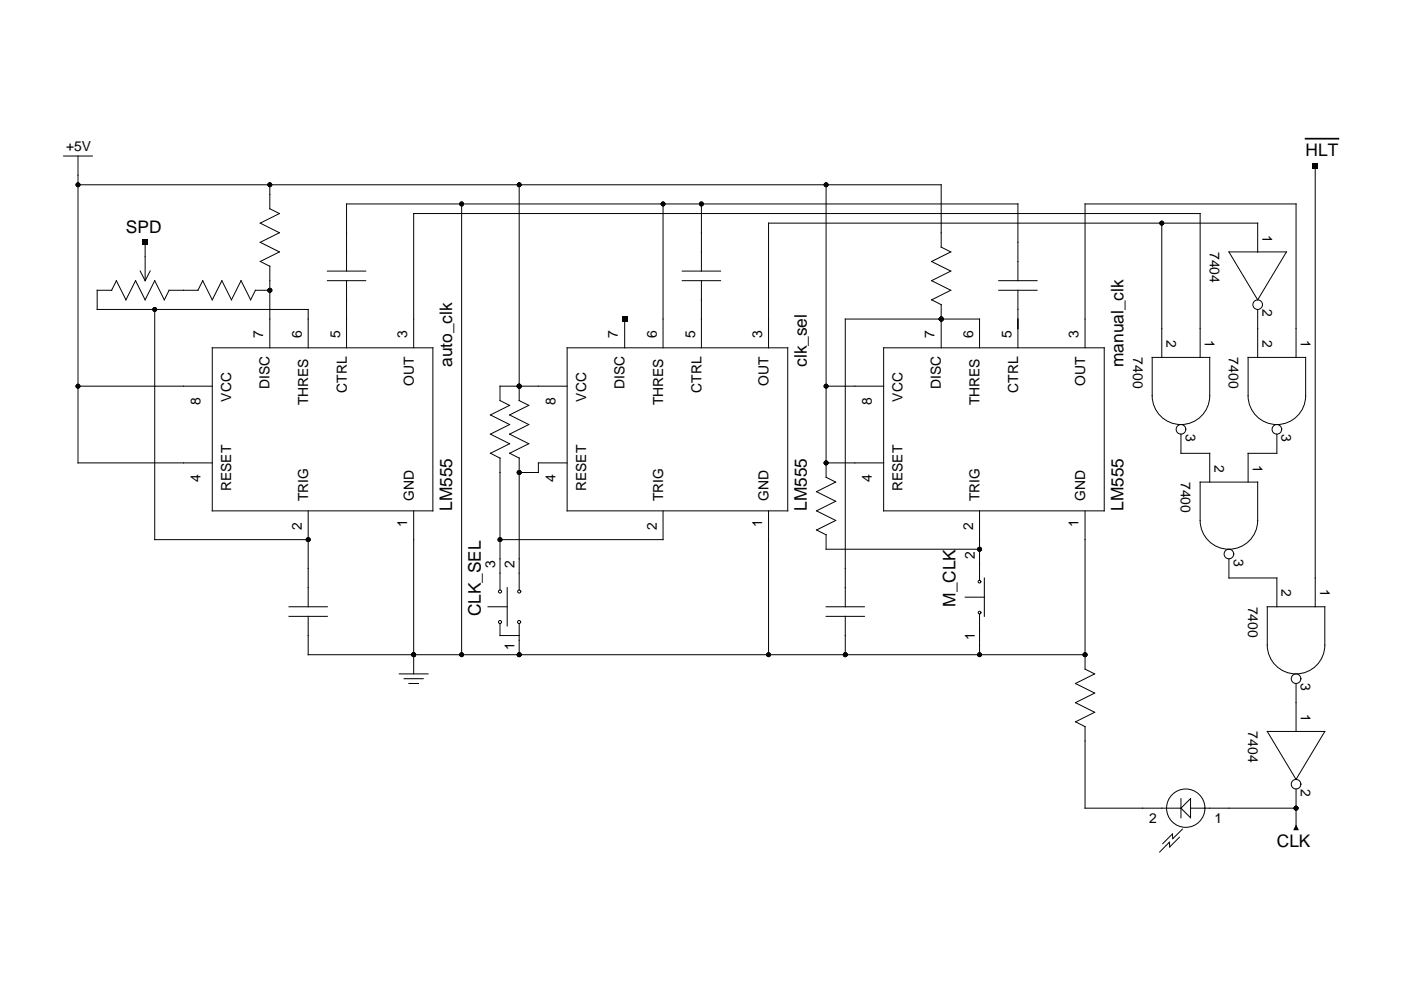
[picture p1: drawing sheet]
<svg xmlns="http://www.w3.org/2000/svg" width="297mm" height="210mm" viewBox="0 0 297 210" stroke-linecap="round" stroke-linejoin="round" font-family="sans-serif">
<g fill="none" stroke="#000" stroke-width=".21">
<path d="M13.5 33.1h6.1M16.5 33.1v65h28.5M16.5 39.2h183v13.2l2.1 1-4.1 2 4.1 2.1-4.1 2 4.1 2-4.1 2.1 2 1M57.2 39.2v5.1l2 1-4 2 4 2-4 2.1 4 2-4 2 2 1.1M110.1 39.2v45.7l2 1-4.1 2.1 4.1 2-4.1 2 4.1 2.1-4.1 2 2.1 1v28M175.1 39.2v62l2.1 1-4.1 2 4.1 2.1-4.1 2 4.1 2-4.1 2.1 2 1v3h32.6M278.9 35.1v93.5M24.7 59.5l2 4.1 2-4.1 2.1 4.1 2-4.1 2 4.1 1.1-2.1h6.1l1-2 2 4.1 2-4.1 2.1 4.1 2-4.1 2 4.1 1.1-2.1h3M24.7 59.5l-1 2M30.8 51.4v8.1l-1.1-2M31.8 57.4l-1 2.1M57.2 56.4v17.3"/>
<path d="M69.4 59.5h8.1M69.4 57.5h8.1M73.5 57.5v-14.3h142.3v16.3M73.5 59.5v14.2M97.9 43.2v95.6M140.6 43.2v30.5M144.6 59.5h8.2M144.6 57.5h8.2M148.7 43.2v14.3M148.7 59.5v14.2M211.7 59.5h8.2M246.3 47.3v28.5"/>
<path d="M260.6 53.4h12.2l-6.1 10.2zM266.7 53.4v-6.1h-103.8v26.4M23.7 61.5h-3.1v4.1h44.7v8.1M32.8 65.6v48.8h32.5M45 73.7h46.8v34.6h-46.8zM87.7 73.7v-28.4h166.8v30.5M120.2 73.7h46.8v34.6h-46.8zM132.4 67.6v6.1M187.3 73.7h46.8v34.6h-46.8zM199.5 64.6v9.1M207.7 73.7v-6.1h-28.5v61M211.7 61.5h8.2"/>
<path d="M215.8 61.5v12.2M230.1 73.7v-30.5h44.7v32.6M244.3 75.8h12.2v8.1a6.1 6.1 0 0 1-6.1 6.1 6.1 6.1 0 0 1-6.1-6.1zM264.6 75.8h12.2v8.1a6.1 6.1 0 0 1-6.1 6.1 6.1 6.1 0 0 1-6.1-6.1zM266.7 65.6v10.2M16.5 81.9h28.5M120.2 81.9h-14.2v3l2 1-4 2.1 4 2-4 2 4 2.1-4 2 2 1v28M120.2 98.1h-6.1v2.1h-4M175.1 81.9h12.2M175.1 98.1h12.2M250.4 92v4.1h6.1v6.1M270.7 92v4.1h-6.1v6.1"/>
<path d="M65.3 108.3v20.3M87.7 108.3v34.6M140.6 108.3v6.1h-34.6M162.9 108.3v30.5M207.7 108.3v14.8M230.1 108.3v33.6l2 1-4.1 2 4.1 2.1-4.1 2 4.1 2-4.1 2.1 2.1 1M254.5 102.2h12.2v8.1a6.1 6.1 0 0 1-6.1 6.1 6.1 6.1 0 0 1-6.1-6.1zM260.6 118.5v4h10.1v6.1M61.3 130.7h8.1M61.3 128.6h8.1M65.3 130.7v8.1h164.8M103.5 128.6h4"/>
<path d="M106 132.2v2.5h4.1M107.5 124.6v8.1M110.1 132.2v6.6M175.1 130.7h8.2M175.1 128.6h8.2M179.2 130.7v8.1M204.6 126.6h4.1M207.7 130.2v8.6M208.7 122.5v8.2M268.7 128.6h12.2v8.2a6.1 6.1 0 0 1-6.1 6.1 6.1 6.1 0 0 1-6.1-6.1zM84.7 142.9h6.1M85.7 143.9h4"/>
<path d="M86.7 144.9h2M230.1 154v17.4h20.3M268.7 155.1h12.2l-6.1 10.2zM274.8 144.9v10.2M250.1 177.5l-2.1 2.1-.1-1-2 2M250.4 169.3v4.1M250.4 171.4l2-2.1v4.1zM250.7 175.8l-2 2-.1-1-2.1 2.1M252.4 171.4h22.4M274.8 167.3v8.1"/>
<circle cx="266.7" cy="64.6" r="1.02"/>
<circle cx="250.4" cy="91" r="1.02"/>
<circle cx="270.7" cy="91" r="1.02"/>
<circle cx="260.6" cy="117.5" r="1.02"/>
<circle cx="106" cy="131.9" r=".33"/>
<circle cx="106" cy="125.4" r=".33"/>
<circle cx="110.1" cy="131.9" r=".33"/>
<circle cx="110.1" cy="125.4" r=".33"/>
<circle cx="207.7" cy="123.3" r=".28"/>
<circle cx="207.7" cy="129.9" r=".28"/>
<circle cx="274.8" cy="143.9" r="1.02"/>
<circle cx="251.4" cy="171.4" r="4.1"/>
<circle cx="274.8" cy="166.3" r="1.02"/>
</g>
<g fill="#000">
<path d="M278.2 34.5h1.3v1.2h-1.3zM30.2 50.8h1.2v1.2h-1.2zM131.8 67h1.3v1.3h-1.3zM274.8 174.8l.6 1.2h-1.2z"/>
<circle cx="16.5" cy="39.2" r=".51"/>
<circle cx="57.2" cy="39.2" r=".51"/>
<circle cx="110.1" cy="39.2" r=".51"/>
<circle cx="175.1" cy="39.2" r=".51"/>
<circle cx="97.9" cy="43.2" r=".51"/>
<circle cx="140.6" cy="43.2" r=".51"/>
<circle cx="148.7" cy="43.2" r=".51"/>
<circle cx="246.3" cy="47.3" r=".51"/>
<circle cx="32.8" cy="65.6" r=".51"/>
<circle cx="57.2" cy="61.5" r=".51"/>
<circle cx="199.5" cy="67.6" r=".51"/>
<circle cx="16.5" cy="81.9" r=".51"/>
<circle cx="110.1" cy="81.9" r=".51"/>
<circle cx="175.1" cy="98.1" r=".51"/>
<circle cx="175.1" cy="81.9" r=".51"/>
<circle cx="65.3" cy="114.4" r=".51"/>
<circle cx="106" cy="114.4" r=".51"/>
<circle cx="110.1" cy="100.2" r=".51"/>
<circle cx="207.7" cy="116.4" r=".51"/>
<circle cx="87.7" cy="138.8" r=".51"/>
<circle cx="97.9" cy="138.8" r=".51"/>
<circle cx="110.1" cy="138.8" r=".51"/>
<circle cx="162.9" cy="138.8" r=".51"/>
<circle cx="179.2" cy="138.8" r=".51"/>
<circle cx="207.7" cy="138.8" r=".51"/>
<circle cx="230.1" cy="138.8" r=".51"/>
<circle cx="274.8" cy="171.4" r=".51"/>
</g>
<path d="M276.8 29.4h7" fill="none" stroke="#000" stroke-width=".37"/>
<g font-size="3.7">
<text x="276.8" y="33.1">HLT</text>
<text x="26.7" y="49.3">SPD</text>
<text x="95.8" y="77.8" transform="rotate(-90 95.8 77.8)">auto_clk</text>
<text x="171.1" y="77.8" transform="rotate(-90 171.1 77.8)">clk_sel</text>
<text x="238.2" y="77.8" transform="rotate(-90 238.2 77.8)">manual_clk</text>
<text x="95.8" y="108.3" transform="rotate(-90 95.8 108.3)">LM555</text>
<text x="171.1" y="108.3" transform="rotate(-90 171.1 108.3)">LM555</text>
<text x="238.2" y="108.3" transform="rotate(-90 238.2 108.3)">LM555</text>
<text x="101.9" y="130.7" transform="rotate(-90 101.9 130.7)">CLK_SEL</text>
<text x="202.6" y="128.6" transform="rotate(-90 202.6 128.6)">M_CLK</text>
<text x="270.7" y="179.5">CLK</text>
</g>
<g font-size="2.9">
<text x="14" y="32.1">+5V</text>
<text x="256.5" y="53.4" transform="rotate(90 256.5 53.4)">7404</text>
<text x="267.7" y="49.7" transform="rotate(90 267.7 49.7)">1</text>
<text x="267.7" y="65.6" transform="rotate(90 267.7 65.6)">2</text>
<text x="55.8" y="71.8" transform="rotate(-90 55.8 71.8)">7</text>
<text x="64" y="71.8" transform="rotate(-90 64 71.8)">6</text>
<text x="72.1" y="71.8" transform="rotate(-90 72.1 71.8)">5</text>
<text x="86.3" y="71.8" transform="rotate(-90 86.3 71.8)">3</text>
<text x="131" y="71.8" transform="rotate(-90 131 71.8)">7</text>
<text x="139.3" y="71.8" transform="rotate(-90 139.3 71.8)">6</text>
<text x="147.4" y="71.8" transform="rotate(-90 147.4 71.8)">5</text>
<text x="161.6" y="71.8" transform="rotate(-90 161.6 71.8)">3</text>
<text x="198.1" y="71.8" transform="rotate(-90 198.1 71.8)">7</text>
<text x="206.4" y="71.8" transform="rotate(-90 206.4 71.8)">6</text>
<text x="214.5" y="71.8" transform="rotate(-90 214.5 71.8)">5</text>
<text x="228.7" y="71.8" transform="rotate(-90 228.7 71.8)">3</text>
<text x="240.2" y="75.8" transform="rotate(90 240.2 75.8)">7400</text>
<text x="247.3" y="72.1" transform="rotate(90 247.3 72.1)">2</text>
<text x="255.5" y="72.1" transform="rotate(90 255.5 72.1)">1</text>
<text x="260.6" y="75.8" transform="rotate(90 260.6 75.8)">7400</text>
<text x="267.7" y="72.1" transform="rotate(90 267.7 72.1)">2</text>
<text x="275.8" y="72.1" transform="rotate(90 275.8 72.1)">1</text>
<text x="57.2" y="82.5" transform="rotate(-90 57.2 82.5)">DISC</text>
<text x="73.5" y="83.3" transform="rotate(-90 73.5 83.3)">CTRL</text>
<text x="87.7" y="81.9" transform="rotate(-90 87.7 81.9)">OUT</text>
<text x="132.4" y="82.5" transform="rotate(-90 132.4 82.5)">DISC</text>
<text x="148.8" y="83.3" transform="rotate(-90 148.8 83.3)">CTRL</text>
<text x="162.9" y="81.9" transform="rotate(-90 162.9 81.9)">OUT</text>
<text x="199.5" y="82.5" transform="rotate(-90 199.5 82.5)">DISC</text>
<text x="215.9" y="83.3" transform="rotate(-90 215.9 83.3)">CTRL</text>
<text x="230.1" y="81.9" transform="rotate(-90 230.1 81.9)">OUT</text>
<text x="42.5" y="85.9" transform="rotate(-90 42.5 85.9)">8</text>
<text x="49" y="85.1" transform="rotate(-90 49 85.1)">VCC</text>
<text x="65.3" y="85.9" transform="rotate(-90 65.3 85.9)">THRES</text>
<text x="117.8" y="85.9" transform="rotate(-90 117.8 85.9)">8</text>
<text x="124.3" y="85.1" transform="rotate(-90 124.3 85.1)">VCC</text>
<text x="140.6" y="85.9" transform="rotate(-90 140.6 85.9)">THRES</text>
<text x="184.9" y="85.9" transform="rotate(-90 184.9 85.9)">8</text>
<text x="191.4" y="85.1" transform="rotate(-90 191.4 85.1)">VCC</text>
<text x="207.7" y="85.9" transform="rotate(-90 207.7 85.9)">THRES</text>
<text x="251.4" y="92" transform="rotate(90 251.4 92)">3</text>
<text x="271.7" y="92" transform="rotate(90 271.7 92)">3</text>
<text x="257.5" y="98.5" transform="rotate(90 257.5 98.5)">2</text>
<text x="265.6" y="98.5" transform="rotate(90 265.6 98.5)">1</text>
<text x="42.5" y="102.2" transform="rotate(-90 42.5 102.2)">4</text>
<text x="49" y="104.1" transform="rotate(-90 49 104.1)">RESET</text>
<text x="65.3" y="106.3" transform="rotate(-90 65.3 106.3)">TRIG</text>
<text x="87.7" y="106.3" transform="rotate(-90 87.7 106.3)">GND</text>
<text x="117.8" y="102.2" transform="rotate(-90 117.8 102.2)">4</text>
<text x="124.3" y="104.1" transform="rotate(-90 124.3 104.1)">RESET</text>
<text x="140.6" y="106.3" transform="rotate(-90 140.6 106.3)">TRIG</text>
<text x="162.9" y="106.3" transform="rotate(-90 162.9 106.3)">GND</text>
<text x="184.9" y="102.2" transform="rotate(-90 184.9 102.2)">4</text>
<text x="191.4" y="104.1" transform="rotate(-90 191.4 104.1)">RESET</text>
<text x="207.7" y="106.3" transform="rotate(-90 207.7 106.3)">TRIG</text>
<text x="230.1" y="106.3" transform="rotate(-90 230.1 106.3)">GND</text>
<text x="250.4" y="102.2" transform="rotate(90 250.4 102.2)">7400</text>
<text x="64" y="112.5" transform="rotate(-90 64 112.5)">2</text>
<text x="86.3" y="111.8" transform="rotate(-90 86.3 111.8)">1</text>
<text x="139.3" y="112.5" transform="rotate(-90 139.3 112.5)">2</text>
<text x="161.6" y="111.8" transform="rotate(-90 161.6 111.8)">1</text>
<text x="206.4" y="112.5" transform="rotate(-90 206.4 112.5)">2</text>
<text x="228.7" y="111.8" transform="rotate(-90 228.7 111.8)">1</text>
<text x="206.7" y="118.5" transform="rotate(-90 206.7 118.5)">2</text>
<text x="261.6" y="118.5" transform="rotate(90 261.6 118.5)">3</text>
<text x="105" y="120.5" transform="rotate(-90 105 120.5)">3</text>
<text x="109.1" y="120.5" transform="rotate(-90 109.1 120.5)">2</text>
<text x="271.7" y="125" transform="rotate(90 271.7 125)">2</text>
<text x="279.9" y="125" transform="rotate(90 279.9 125)">1</text>
<text x="264.6" y="128.6" transform="rotate(90 264.6 128.6)">7400</text>
<text x="109.1" y="137.8" transform="rotate(-90 109.1 137.8)">1</text>
<text x="206.7" y="135.8" transform="rotate(-90 206.7 135.8)">1</text>
<text x="275.8" y="144.9" transform="rotate(90 275.8 144.9)">3</text>
<text x="264.6" y="155.1" transform="rotate(90 264.6 155.1)">7404</text>
<text x="275.8" y="151.4" transform="rotate(90 275.8 151.4)">1</text>
<text x="275.8" y="167.3" transform="rotate(90 275.8 167.3)">2</text>
<text x="243.7" y="174.4">2</text>
<text x="257.5" y="174.4">1</text>
</g>
</svg>
